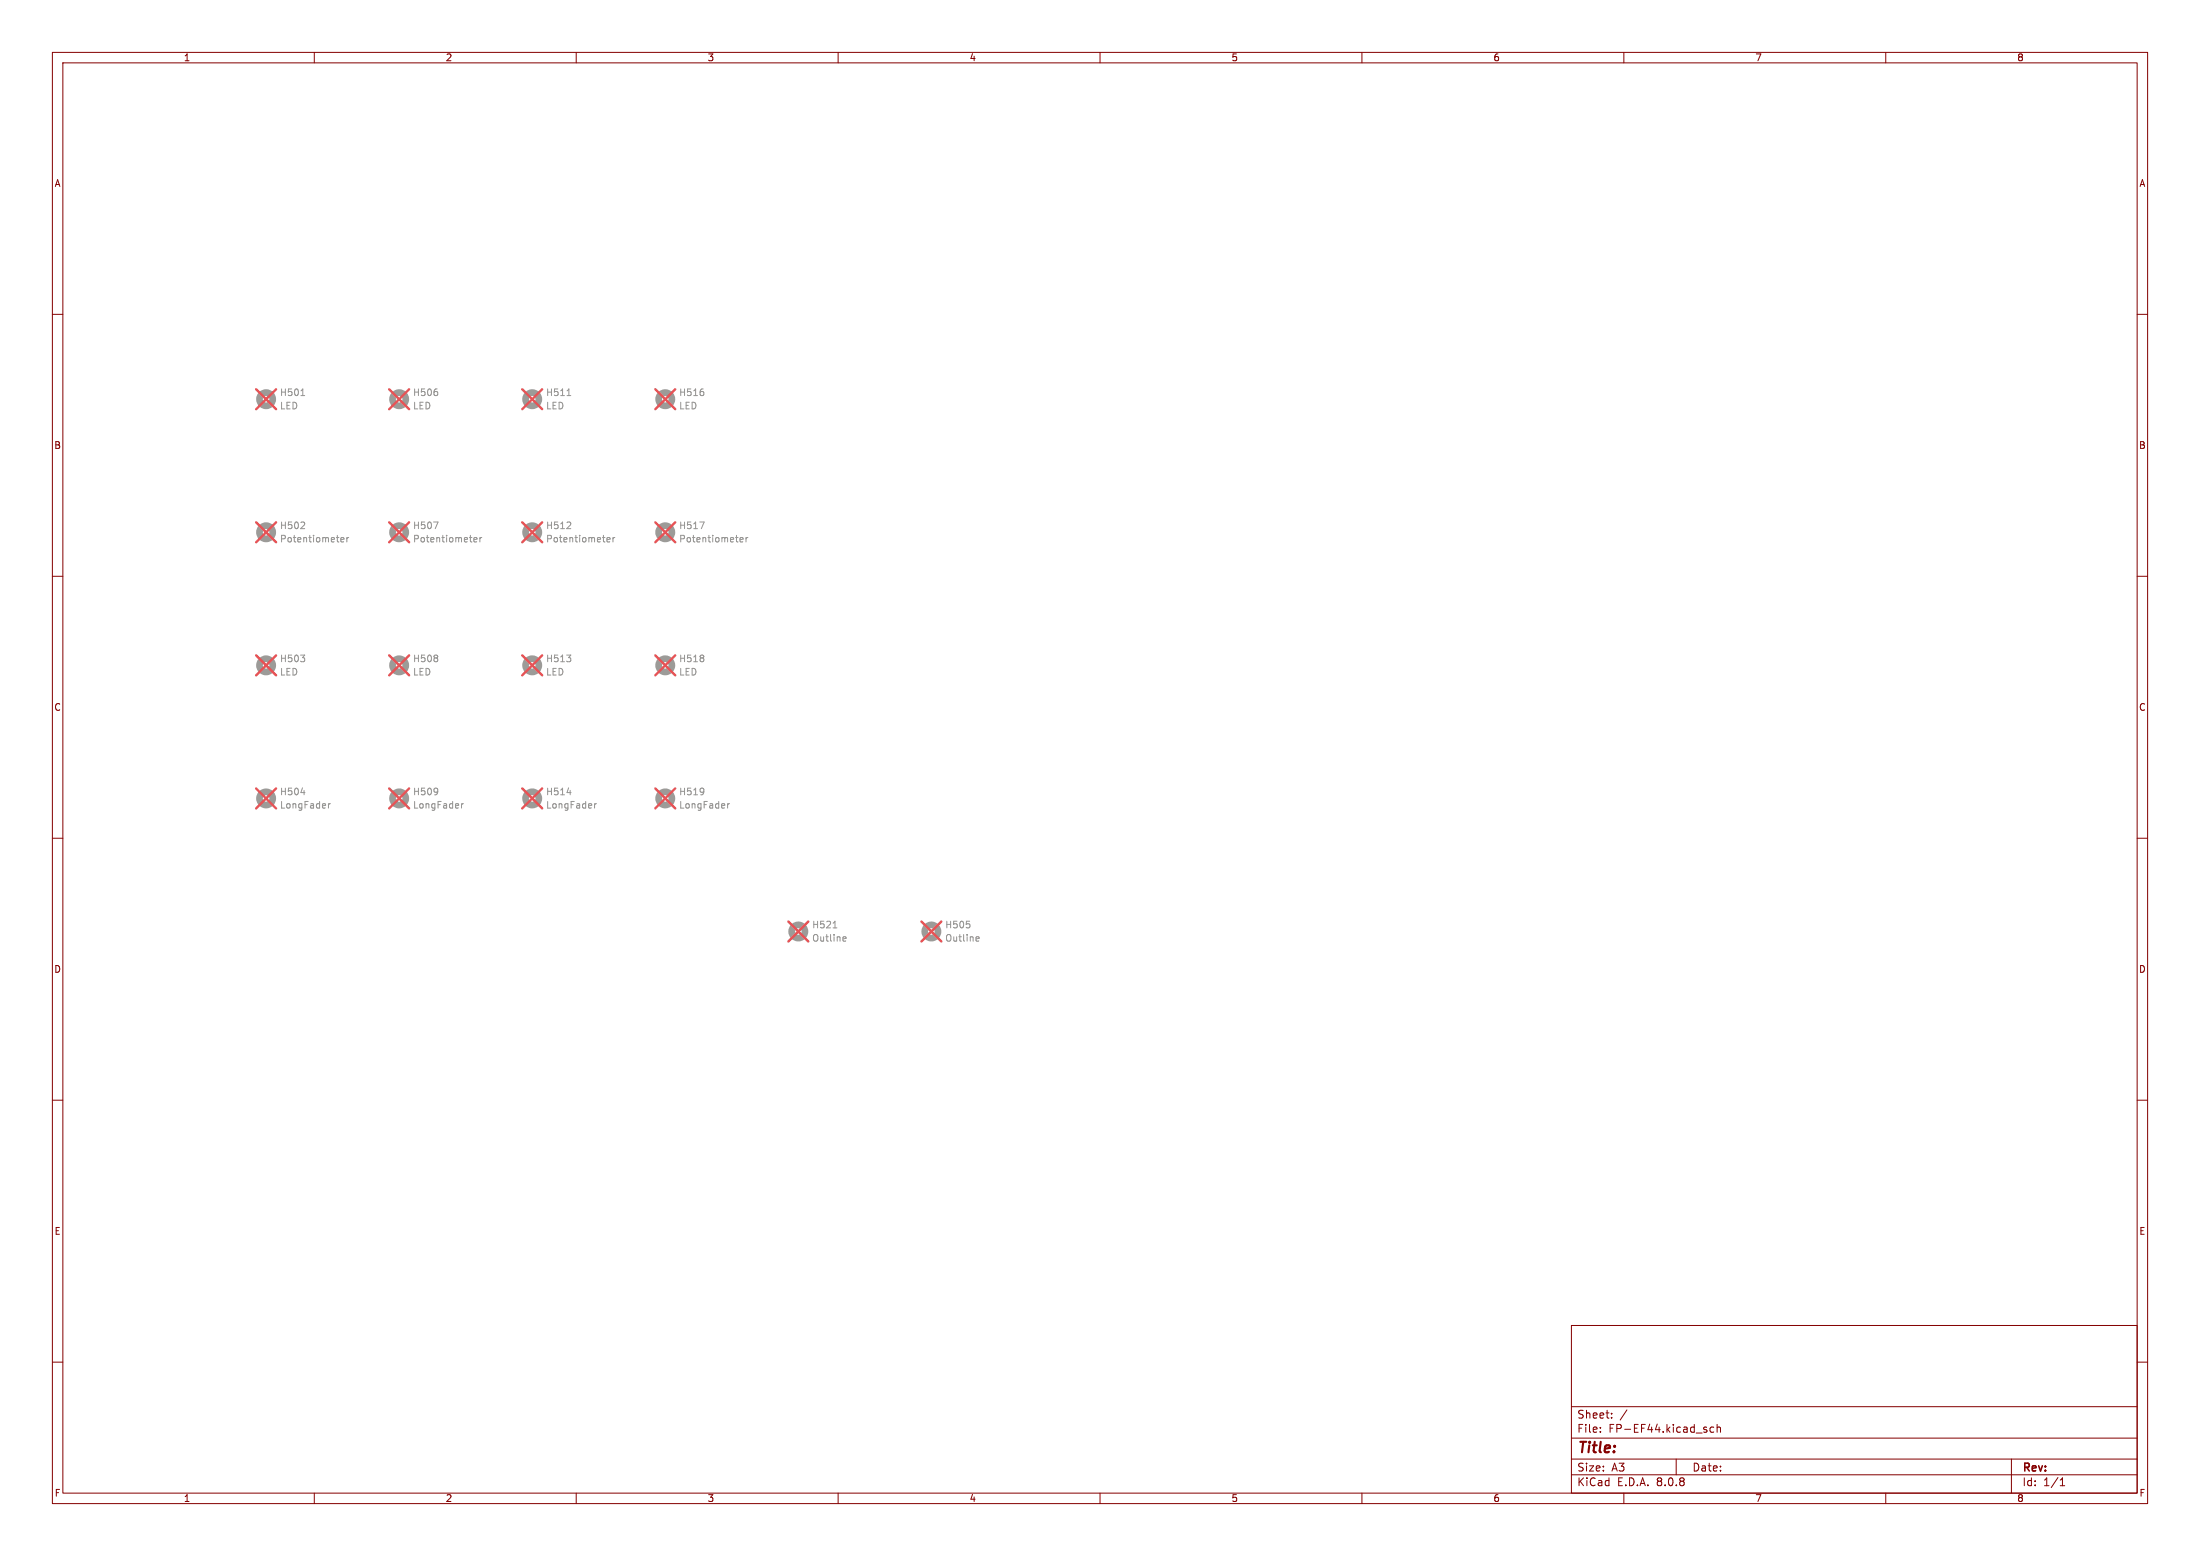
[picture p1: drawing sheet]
<svg xmlns="http://www.w3.org/2000/svg" width="420mm" height="297mm" viewBox="0 0 420 297" stroke-linecap="round" stroke-linejoin="round" font-family="sans-serif">
<g fill="none" stroke="#840000" stroke-width=".19">
<path d="M10 10h400v277h-400zM12 12h396v273h-396zM60 10v2M110 10v2M160 10v2M210 10v2M260 10v2M310 10v2M360 10v2M10 60h2M408 60h2M10 110h2"/>
<path d="M408 110h2M10 160h2M408 160h2M10 210h2M408 210h2M300 253h108v32h-108zM10 260h2M300 278.5h108M300 274.5h108M300 268.5h108M305.5 273.2v.2M305.5 272.5v.1"/>
<path d="M307.7 270.5v.2M307.7 269.8v.1M310.6 269.1l-1.3 1.9M320 278.5v3M327.2 272.5l-.5-.1-.3 .3 .2 .6h.6M327.8 272.5l.2-.1 .4 .1v.9M327.8 271.9v1.5M384 278.5v6.5M408 260h2M60 285v2M110 285v2M160 285v2"/>
<path d="M210 285v2M260 285v2M300 281.5h108M310 285v2M360 285v2M393.3 283.6h.9M393.3 282.5l.4-.4v1.5"/>
</g>
<g fill="none" stroke="#9c9b98" stroke-width="1.3">
<circle cx="50.8" cy="76.2" r="1.27"/>
<circle cx="76.2" cy="76.2" r="1.27"/>
<circle cx="101.6" cy="76.2" r="1.27"/>
<circle cx="127" cy="76.2" r="1.27"/>
<circle cx="50.8" cy="101.6" r="1.27"/>
<circle cx="76.2" cy="101.6" r="1.27"/>
<circle cx="101.6" cy="101.6" r="1.27"/>
<circle cx="127" cy="101.6" r="1.27"/>
<circle cx="50.8" cy="127" r="1.27"/>
<circle cx="76.2" cy="127" r="1.27"/>
<circle cx="101.6" cy="127" r="1.27"/>
<circle cx="127" cy="127" r="1.27"/>
<circle cx="50.8" cy="152.4" r="1.27"/>
<circle cx="76.2" cy="152.4" r="1.27"/>
<circle cx="101.6" cy="152.4" r="1.27"/>
<circle cx="127" cy="152.4" r="1.27"/>
<circle cx="152.4" cy="177.8" r="1.27"/>
<circle cx="177.8" cy="177.8" r="1.27"/>
</g>
<g fill="none" stroke="#939391" stroke-width=".19">
<path d="M57.4 75.5h.8M83.5 74.8v.6M108.2 75.5h.8M134.3 74.8v.6M58.1 99.8v.4M82.8 99.6h.8l-.5 1.3M108.9 99.8v.4M133.6 99.6h.8l-.5 1.3M57.4 100.9h.8M65.1 103l.6-.1-.1-.2-.4-.1-.1 .2v.6h.5M66.2 102.6v.8M66.6 102.6l-.4 .2"/>
<path d="M90.5 103l.6-.1-.1-.2-.4-.1-.1 .2v.6h.5M91.6 102.6v.8M92 102.6l-.4 .2M108.2 100.9h.8M115.9 103l.6-.1-.1-.2-.4-.1-.1 .2v.6h.5M117 102.6v.8M117.4 102.6l-.4 .2M141.3 103l.6-.1-.1-.2-.4-.1-.1 .2v.6h.5M142.4 102.6v.8M142.8 102.6l-.4 .2M57.4 125h.8l-.5 .5M58.1 125.6v.6"/>
<path d="M83.5 125.2v.3M83.5 125.7v.5M108.2 125h.8l-.5 .5M108.9 125.6v.6M134.3 125.2v.3M134.3 125.7v.5M57.4 151.3h.8M62.7 153.4v.8M63.1 153.4l-.4 .2M83.5 150.6v.8M83.6 151l-.1 .1M88.1 153.4v.8"/>
<path d="M88.5 153.4l-.4 .2M108.2 151.3h.8M113.5 153.4v.8M113.9 153.4l-.4 .2M134.3 150.6v.8M134.4 151l-.1 .1M138.9 153.4v.8M139.3 153.4l-.4 .2M159 177.1h.8M161.1 178.8l.4 .1v.2l-.6 .1M161.5 179.6h-.4M185.1 176.4v.6"/>
<path d="M186.5 178.8l.4 .1v.2l-.6 .1M186.9 179.6h-.4"/>
</g>
<g fill="none" stroke="#e75356" stroke-width=".46">
<path d="M48.9 74.3l3.8 3.8M52.7 74.3l-3.8 3.8M74.3 74.3l3.8 3.8M78.1 74.3l-3.8 3.8M99.7 74.3l3.8 3.8M103.5 74.3l-3.8 3.8M125.1 74.3l3.8 3.8M128.9 74.3l-3.8 3.8M48.9 99.7l3.8 3.8M52.7 99.7l-3.8 3.8M74.3 99.7l3.8 3.8M78.1 99.7l-3.8 3.8"/>
<path d="M99.7 99.7l3.8 3.8M103.5 99.7l-3.8 3.8M125.1 99.7l3.8 3.8M128.9 99.7l-3.8 3.8M48.9 125.1l3.8 3.8M52.7 125.1l-3.8 3.8M74.3 125.1l3.8 3.8M78.1 125.1l-3.8 3.8M99.7 125.1l3.8 3.8M103.5 125.1l-3.8 3.8M125.1 125.1l3.8 3.8M128.9 125.1l-3.8 3.8"/>
<path d="M48.9 150.5l3.8 3.8M52.7 150.5l-3.8 3.8M74.3 150.5l3.8 3.8M78.1 150.5l-3.8 3.8M99.7 150.5l3.8 3.8M103.5 150.5l-3.8 3.8M125.1 150.5l3.8 3.8M128.9 150.5l-3.8 3.8M150.5 175.9l3.8 3.8M154.3 175.9l-3.8 3.8M175.9 175.9l3.8 3.8M179.7 175.9l-3.8 3.8"/>
</g>
<text font-size="2.8" fill="#840000" x="301" y="277.9">Title:</text>
<g font-size="2.1" fill="#840000">
<text x="301" y="273.7">File:</text>
<text x="301" y="271">Sheet:</text>
<text x="307.1" y="273.7">FP-EF44.kicad_sch</text>
<text x="301" y="281.1">Size:</text>
<text x="307.6" y="281.1">A3</text>
<text x="323" y="281.1">Date:</text>
<text x="386" y="281.3">Rev:</text>
<text x="301" y="283.9">KiCad</text>
<text x="308.7" y="283.9">E.D.A.</text>
<text x="316.3" y="283.9">8.0.8</text>
<text x="386" y="283.9">Id:</text>
<text x="390.1" y="283.9">1/1</text>
</g>
<g font-size="1.8" fill="#840000">
<text x="35" y="11.9">1</text>
<text x="85" y="11.9">2</text>
<text x="135" y="11.9">3</text>
<text x="185" y="11.9">4</text>
<text x="235" y="11.9">5</text>
<text x="285" y="11.9">6</text>
<text x="335" y="11.9">7</text>
<text x="385" y="11.9">8</text>
<text x="10.3" y="35.9">A</text>
<text x="408.3" y="35.9">A</text>
<text x="10.3" y="85.9">B</text>
<text x="408.2" y="85.9">B</text>
<text x="10.3" y="135.9">C</text>
<text x="408.2" y="135.9">C</text>
<text x="10.3" y="185.9">D</text>
<text x="408.2" y="185.9">D</text>
<text x="10.3" y="235.9">E</text>
<text x="408.3" y="235.9">E</text>
<text x="10.3" y="285.9">F</text>
<text x="35" y="286.9">1</text>
<text x="85" y="286.9">2</text>
<text x="135" y="286.9">3</text>
<text x="185" y="286.9">4</text>
<text x="235" y="286.9">5</text>
<text x="285" y="286.9">6</text>
<text x="335" y="286.9">7</text>
<text x="385" y="286.9">8</text>
<text x="408.3" y="285.9">F</text>
</g>
<g font-size="1.8" fill="#939391">
<text x="53.3" y="75.8">H501</text>
<text x="78.7" y="75.8">H506</text>
<text x="104.1" y="75.8">H511</text>
<text x="129.5" y="75.8">H516</text>
<text x="53.3" y="78.3">LED</text>
<text x="78.7" y="78.3">LED</text>
<text x="104.1" y="78.3">LED</text>
<text x="129.5" y="78.3">LED</text>
<text x="53.3" y="101.2">H502</text>
<text x="78.7" y="101.2">H507</text>
<text x="104.1" y="101.2">H512</text>
<text x="129.5" y="101.2">H517</text>
<text x="53.3" y="103.7">Potentiometer</text>
<text x="78.7" y="103.7">Potentiometer</text>
<text x="104.1" y="103.7">Potentiometer</text>
<text x="129.5" y="103.7">Potentiometer</text>
<text x="53.3" y="129.1">LED</text>
<text x="53.3" y="126.6">H503</text>
<text x="78.7" y="129.1">LED</text>
<text x="78.7" y="126.6">H508</text>
<text x="104.1" y="129.1">LED</text>
<text x="104.1" y="126.6">H513</text>
<text x="129.5" y="129.1">LED</text>
<text x="129.5" y="126.6">H518</text>
<text x="53.3" y="154.5">LongFader</text>
<text x="53.3" y="152">H504</text>
<text x="78.7" y="154.5">LongFader</text>
<text x="78.7" y="152">H509</text>
<text x="104.1" y="154.5">LongFader</text>
<text x="104.1" y="152">H514</text>
<text x="129.5" y="154.5">LongFader</text>
<text x="129.5" y="152">H519</text>
<text x="154.9" y="177.4">H521</text>
<text x="154.9" y="179.9">Outline</text>
<text x="180.3" y="177.4">H505</text>
<text x="180.3" y="179.9">Outline</text>
</g>
</svg>
